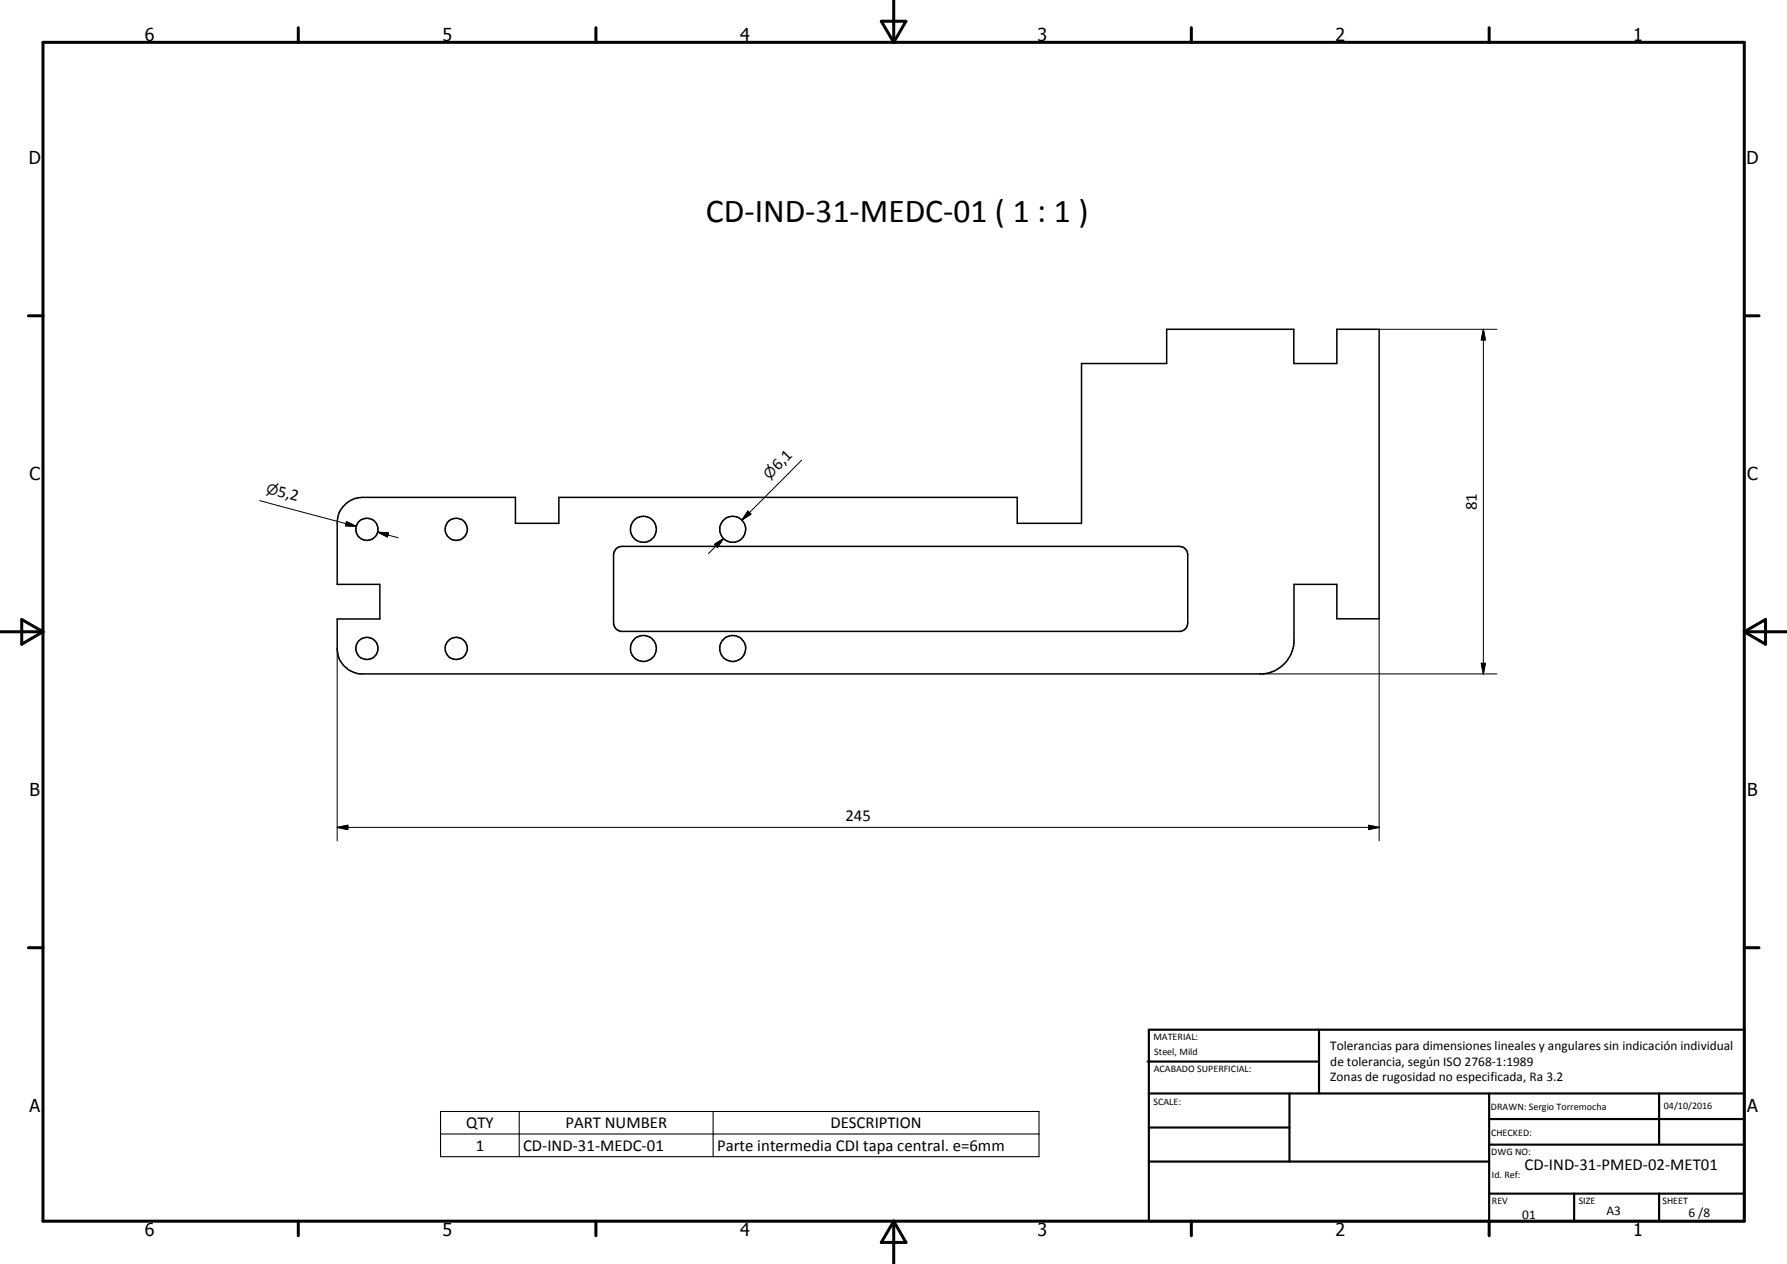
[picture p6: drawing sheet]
<svg xmlns="http://www.w3.org/2000/svg" width="420mm" height="297mm" viewBox="0 0 420 297" stroke-linecap="round" stroke-linejoin="round" font-family="sans-serif">
<g fill="none" stroke="#000" stroke-width=".35">
<path d="M80.6 119.1a6 6 0 0 1 4.7-2.2h35.9v6.1h10.2v-6.1h107.8v6.1h15.1v-37.6h20v-8h29.9v8h10.1v-8h10v68h-10v-8.1h-10.1v13.8a8.1 8.1 0 0 1-7.2 7.3h-212.3a6.1 6.1 0 0 1-5.4-6v-6.9h10v-8.2h-10v-15l.4-1.7zM144.7 129.1l.6-.4 1-.3h131a2 2 0 0 1 2 2l-.1 16.3a1.98 1.98 0 0 1-1.6 1.7h-131.7a1.98 1.98 0 0 1-1.6-2v-16z"/>
<circle cx="86.3" cy="124.4" r="2.61"/>
<circle cx="107.3" cy="124.4" r="2.59"/>
<circle cx="151.3" cy="124.4" r="3.1"/>
<circle cx="172.3" cy="124.4" r="3"/>
<circle cx="86.3" cy="152.4" r="2.6"/>
<circle cx="107.3" cy="152.4" r="2.61"/>
<circle cx="151.3" cy="152.4" r="3"/>
<circle cx="172.2" cy="152.4" r="3.1"/>
</g>
<g fill="none" stroke="#000" stroke-width=".71">
<path d="M10.1 9.9h400v277.1h-400zM70.1 6.5v3.4M140.1 6.5v3.4M207.2 5h5.8l-2.9 4.9zM210.1 0v9.9M280.1 6.5v3.4M350.1 6.5v3.4M6.7 74.2h3.4M410.1 74.2h3.5M.1 148.5h10M5.1 145.6l5 2.9-5 2.9zM410.1 148.5h10"/>
<path d="M410.1 148.5l5-2.9v5.8zM6.7 222.7h3.4M410.1 222.7h3.5M70.1 287v3.4M140.1 287v3.4M210.1 287v10M210.1 287l2.9 5h-5.8zM280.1 287v3.4M350.1 287v3.4"/>
</g>
<g fill="none" stroke="#000" stroke-width=".51">
<path d="M269.8 249.5h40.3M270.1 242h140v45h-140zM270.1 257h140M303.2 257v16M310.1 242v15M350.1 257v30M390.1 257v12M270.1 265h33.1M270.1 273h80M350.1 269h60M350.1 263h60M350.1 280.5h60"/>
<path d="M370.1 280.5v6.5M390.1 280.5v6.5"/>
</g>
<path d="M103.6 261.2h140.7v10.6h-140.7zM103.6 266.5h140.7M122.1 261.2v10.6M167.7 261.2v10.6" fill="none" stroke="#000" stroke-width=".25"/>
<g fill="none" stroke="#000" stroke-width=".24">
<path d="M324.3 77.4h27.6M348.8 77.4l.4 2.5h-.9zM348.8 77.4v81M61.1 117.6l22.7 6.1M188.5 108.1l-14.1 14.1M81.4 123.1l2.4 .6M81.5 122.6l2.3 1.1-2.6-.1zM88.8 125.1l2.5 .1-.2 1zM88.8 125.1l4.8 1.3M168 127.9l2.1-1.4-1.4 2.2zM170.1 126.5l-3.5 3.6M175.8 120.1l.8 .7-2.2 1.4z"/>
<path d="M176.2 120.4l-1.8 1.8M79.3 152.4v45.2M296.2 158.4h55.7M324.3 145.4v52.2M348.3 155.9h.9l-.4 2.5zM79.3 194.4l2.5-.5v1zM79.3 194.4h245M321.8 193.9l2.5 .5-2.5 .5z"/>
</g>
<path d="M348.8 77.4l.4 2.5h-.9zM81.5 122.6l2.3 1.1-2.6-.1zM88.8 125.1l2.5 .1-.2 1zM168 127.9l2.1-1.4-1.4 2.2zM175.8 120.1l.8 .7-2.2 1.4zM348.3 155.9h.9l-.4 2.5zM79.3 194.4l2.5-.5v1zM321.8 193.9l2.5 .5-2.5 .5z" fill="#000"/>
<text font-size="7.9" x="166" y="52.3">CD-IND-31-MEDC-01 ( 1 : 1 )</text>
<g font-size="4.2">
<text x="34" y="9.6">6</text>
<text x="104" y="9.6">5</text>
<text x="174" y="9.6">4</text>
<text x="244" y="9.6">3</text>
<text x="314" y="9.6">2</text>
<text x="384" y="9.6">1</text>
<text x="6.8" y="38.7">D</text>
<text x="410.6" y="38.7">D</text>
<text x="7" y="112.9">C</text>
<text x="410.8" y="112.9">C</text>
<text x="7" y="187.1">B</text>
<text x="410.8" y="187.1">B</text>
<text x="7" y="261.4">A</text>
<text x="410.8" y="261.4">A</text>
<text x="34" y="290.4">6</text>
<text x="104" y="290.4">5</text>
<text x="174" y="290.4">4</text>
<text x="244" y="290.4">3</text>
<text x="314" y="290.4">2</text>
<text x="384" y="290.4">1</text>
</g>
<g font-size="3.9">
<text x="183" y="110.7" transform="rotate(-45 183 110.7)">6,1</text>
<text x="65.1" y="116.5" transform="rotate(15 65.1 116.5)">5,2</text>
<text x="347.2" y="119.9" transform="rotate(-90 347.2 119.9)">81</text>
<text x="198.8" y="192.9">245</text>
<text x="109.6" y="265.1">QTY</text>
<text x="133" y="265.1">PART NUMBER</text>
<text x="195.3" y="265.1">DESCRIPTION</text>
<text x="111.9" y="270.4">1</text>
<text x="123" y="270.4">CD-IND-31-MEDC-01</text>
<text x="168.6" y="270.5">Parte intermedia CDI tapa central. e=6mm</text>
<text x="358.5" y="275">CD-IND-31-PMED-02-MET01</text>
</g>
<g font-size="3.3">
<text x="181" y="112.7" transform="rotate(-45 181 112.7)">n</text>
<text x="62.4" y="115.8" transform="rotate(15 62.4 115.8)">n</text>
</g>
<g font-size="3.1">
<text x="312.7" y="246.8">Tolerancias para dimensiones lineales y angulares sin indicación individual</text>
<text x="312.7" y="250.4">de tolerancia, según ISO 2768-1:1989</text>
<text x="312.7" y="254">Zonas de rugosidad no especificada, Ra 3.2</text>
<text x="357.9" y="286.4">01</text>
<text x="377.7" y="285.6">A3</text>
<text x="397" y="285.9">6 /8</text>
</g>
<g font-size="2.4">
<text x="271.2" y="244.4">MATERIAL:</text>
<text x="271.3" y="252">ACABADO SUPERFICIAL:</text>
<text x="271.4" y="247.9">Steel, Mild</text>
<text x="271.2" y="259.7">SCALE:</text>
<text x="350.6" y="260.8">DRAWN: Sergio Torremocha</text>
<text x="391.2" y="260.6">04/10/2016</text>
<text x="350.6" y="267">CHECKED:</text>
<text x="350.6" y="271.4">DWG NO:</text>
<text x="350.8" y="276.9">Id. Ref:</text>
<text x="350.8" y="282.8">REV</text>
<text x="371.2" y="282.9">SIZE</text>
<text x="390.9" y="282.9">SHEET</text>
</g>
</svg>
